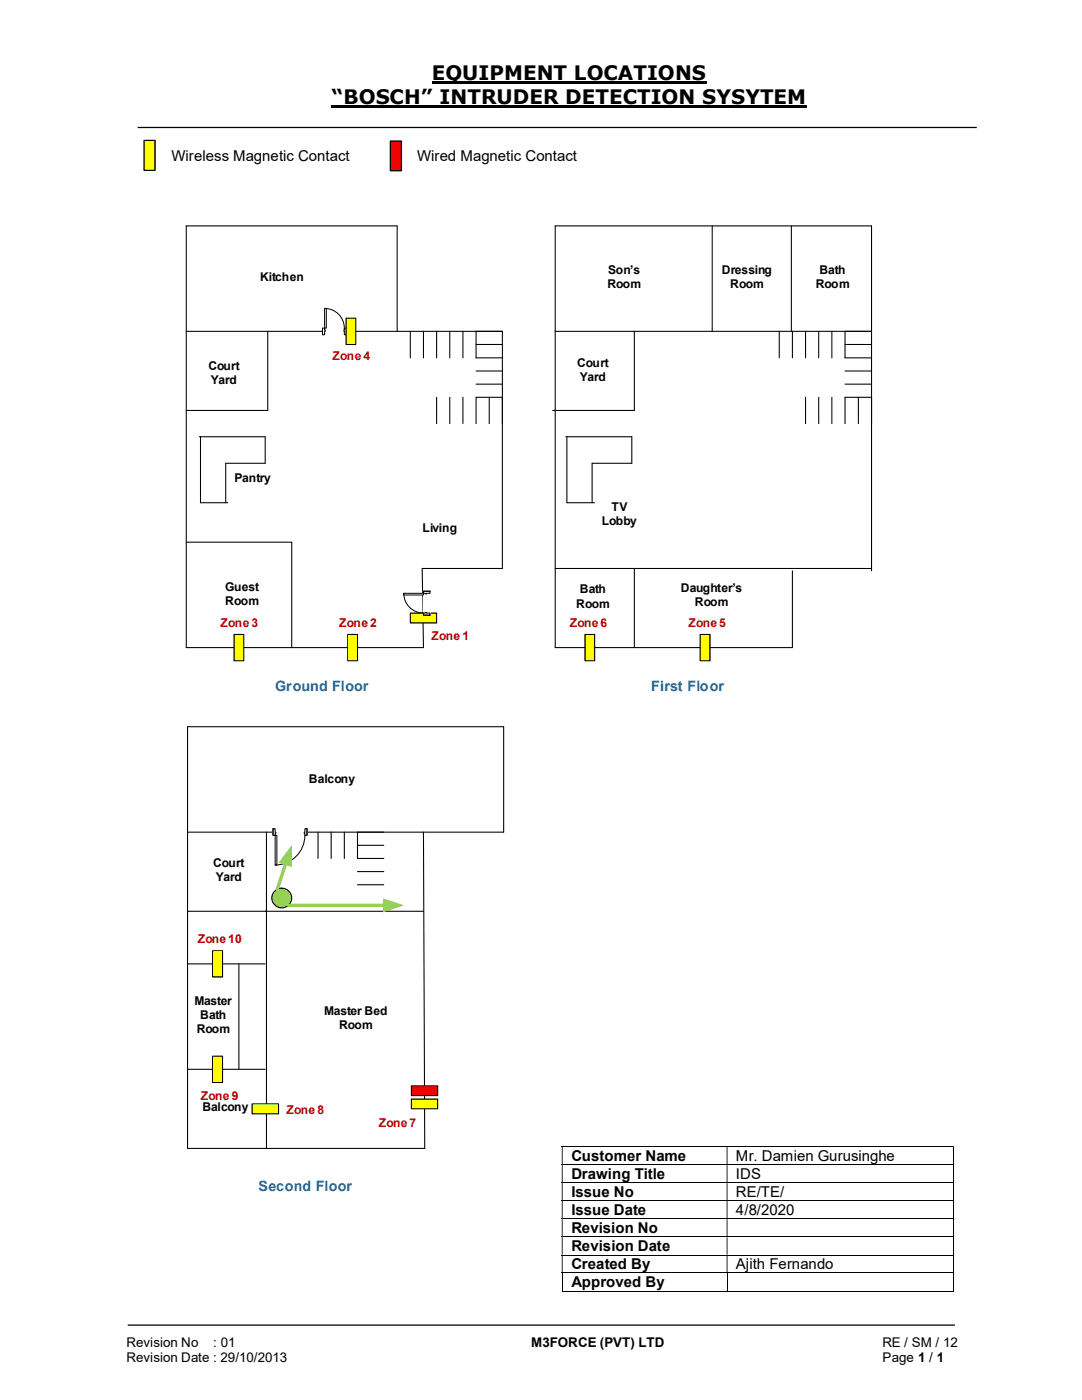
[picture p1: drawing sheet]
<svg xmlns="http://www.w3.org/2000/svg" width="216mm" height="279mm" viewBox="0 0 216 279" stroke-linecap="round" stroke-linejoin="round" font-family="sans-serif">
<path d="M86.1 16.5h54.9M66.2 21.3h94.8" fill="none" stroke="#000" stroke-width=".42"/>
<path d="M27.5 25.4h167.4M25.5 264.5h165" fill="none" stroke="#000" stroke-width=".25"/>
<g fill="none" stroke="#000" stroke-width=".2">
<path d="M112.1 228.8h78.1M112.1 232.5h78.1M112.1 236.1h78.1M112.1 239.6h78.1M190.2 228.9v3.5M190.2 232.5v3.5M190.2 236.1v3.5M190.2 239.7v3.5M112.1 243.2h78.1M112.1 246.8h78.1M112.1 250.5h78.1M112.1 254h78.1"/>
<path d="M112.1 257.7h32.9M112.2 254.1v3.7M145.1 254.1v3.7M145.2 257.7h45M190.2 243.3v3.5M190.2 246.9v3.5M190.2 250.5v3.5M190.2 254.1v3.7"/>
</g>
<g fill="#000">
<path d="M190.2 228.7h.1v.2h-.1zM112.1 228.9h.2v3.5h-.2zM145 228.9h.2v3.5h-.2z" fill-rule="evenodd"/>
<path d="M190.2 232.4h.1v.1h-.1zM112.1 232.5h.2v3.5h-.2zM145 232.5h.2v3.5h-.2z" fill-rule="evenodd"/>
<path d="M190.2 236h.1v.1h-.1zM112.1 236.1h.2v3.5h-.2zM145 236.1h.2v3.5h-.2z" fill-rule="evenodd"/>
<path d="M190.2 239.6h.1v.1h-.1zM112.1 239.7h.2v3.5h-.2zM145 239.7h.2v3.5h-.2z" fill-rule="evenodd"/>
<path d="M190.2 243.2h.1v.1h-.1zM112.1 243.3h.2v3.5h-.2zM145 243.3h.2v3.5h-.2z" fill-rule="evenodd"/>
<path d="M190.2 246.8h.1v.1h-.1zM112.1 246.9h.2v3.5h-.2zM145 246.9h.2v3.5h-.2z" fill-rule="evenodd"/>
<path d="M190.2 250.4h.1v.1h-.1zM112.1 250.5h.2v3.5h-.2zM145 250.5h.2v3.5h-.2z" fill-rule="evenodd"/>
</g>
<path d="M190.2 254h.1v.1h-.1zM190.2 257.6h.1v.2h-.1z" fill="#000"/>
<path d="M77.9 28.2h2.2v5.9h-2.2z" fill="#f00"/>
<path d="M77.9 28.2h2.2v5.9h-2.2z" fill="none" stroke="#000" stroke-width=".25"/>
<path d="M28.7 28h2.2v6h-2.2z" fill="#ff0"/>
<path d="M28.7 28h2.2v6h-2.2z" fill="none" stroke="#000" stroke-width=".25"/>
<g fill="none" stroke="#000" stroke-width=".21">
<path d="M37.2 66.1h63M79.2 66.1v-21h-42v84.1h47.3l-.3-15.7h16M81.9 66.1v5.3M84.5 66.1v5.3M87.1 66.1v5.3M87.1 79.3v5.2M89.7 66.1v5.3M89.7 79.3v5.2M92.4 66.1v5.3M92.4 79.3v5.2M95 68.7h5.2M95 66.1v5.3h5.2"/>
<path d="M95 74h5.2M95 76.7h5.2M97.6 79.3v5.2M95 84.5v-5.2h5.2v5.2M37.2 108.2h21v21"/>
</g>
<path d="M64.3 65.4h4.8v1.4h-4.8z" fill="#fff"/>
<path d="M64.3 65.4h4.8v1.4h-4.8z" fill="none" stroke="#fff" stroke-width=".2"/>
<path d="M64.3 65.5h.5v1.3h-.5zM68.7 65.5v1.3h.4v-1.3z" fill-rule="evenodd" fill="#fff"/>
<path d="M64.8 65.8v-.3h-.5v1.3h.5v-.7M68.7 65.8v-.3h.4v1.3h-.4v-.7" fill="none" stroke="#000" stroke-width=".2"/>
<path d="M64.8 65.8h.1v.3h-.1zM68.6 65.8l.1 .3z" fill-rule="evenodd" fill="#fff"/>
<path d="M64.3 65.5v1.3M64.8 61.6a3.9 3.9 0 0 1 3.9 3.9M64.8 65.8h.1v.3h-.1M68.7 65.8v.3M69.1 65.5v1.3" fill="none" stroke="#000" stroke-width=".2"/>
<path d="M64.8 61.6h.3v3.9h-.3z" fill-rule="evenodd" fill="#fff"/>
<path d="M64.8 61.6h.3v3.9h-.3z" fill="none" stroke="#000" stroke-width=".2"/>
<path d="M110.8 45.1v84.1M173.9 45.1v68.8M53.4 66.1v15.8" fill="none" stroke="#000" stroke-width=".21"/>
<path d="M69.4 126.6h1.9v5.3h-1.9z" fill="#ff0"/>
<path d="M110.8 45.1h63.1M142.1 45.1v21M110.8 66.1h63.1M37.2 81.9h16.2M39.8 87.2h13.1M126.6 113.5v15.7M69.4 126.6h1.9v5.3h-1.9zM37.4 192.4h15.5M47.7 192.4v21M52.9 181.9h31.6M53.2 181.2v32.2" fill="none" stroke="#000" stroke-width=".21"/>
<path d="M46.7 126.6h1.9v5.3h-1.9z" fill="#ff0"/>
<path d="M110.8 113.5h63.1M158.1 113.9v15.3h-47.3M46.7 126.6h1.9v5.3h-1.9z" fill="none" stroke="#000" stroke-width=".21"/>
<path d="M69 63.5h2v5.2h-2z" fill="#ff0"/>
<path d="M69 63.5h2v5.2h-2zM100.5 145v21.1" fill="none" stroke="#000" stroke-width=".21"/>
<path d="M81.9 122.3h5.2v2h-5.2z" fill-rule="evenodd" fill="#ff0"/>
<path d="M126.6 66.1v15.8h-16.3M40 87.2v13.1h5.5M52.9 87.2v5.3h-7.9v7.8M112.9 87.2h13.2v5.3h-7.9v7.8M113.1 87.2v13.1h5.5M81.9 122.3h5.2v2h-5.2z" fill="none" stroke="#000" stroke-width=".21"/>
<path d="M116.7 126.6h2v5.3h-2z" fill="#ff0"/>
<path d="M116.7 126.6h2v5.3h-2z" fill="none" stroke="#000" stroke-width=".21"/>
<path d="M139.7 126.6h2v5.3h-2z" fill="#ff0"/>
<path d="M100.2 66.1v47.4M139.7 126.6h2v5.3h-2z" fill="none" stroke="#000" stroke-width=".21"/>
<path d="M84.5 118h1.4v4.8h-1.4z" fill-rule="evenodd" fill="#fff"/>
<path d="M84.5 118h1.4v4.8h-1.4z" fill="none" stroke="#fff" stroke-width=".2"/>
<path d="M84.5 118v.4h1.3v-.4zM84.5 122.3h1.3v.5h-1.3z" fill-rule="evenodd" fill="#fff"/>
<path d="M84.8 118.4h-.3v-.4h1.3v.4h-.7M84.8 122.3h-.3v.5h1.3v-.5h-.7" fill="none" stroke="#000" stroke-width=".2"/>
<path d="M84.8 118.4v.1h.3v-.1zM84.8 122.3h.3z" fill-rule="evenodd" fill="#fff"/>
<path d="M80.6 118.4a3.9 3.9 0 0 0 3.9 3.9M84.5 118h1.3M84.8 118.4v.1h.3v-.1M84.5 122.8h1.3M84.8 122.3h.3" fill="none" stroke="#000" stroke-width=".2"/>
<path d="M80.6 118.4h3.9v.3h-3.9z" fill="#fff"/>
<path d="M80.6 118.4h3.9v.3h-3.9z" fill="none" stroke="#000" stroke-width=".2"/>
<g fill="none" stroke="#000" stroke-width=".21">
<path d="M157.9 45.1v21M155.5 66.1v5.3M158.1 66.1v5.3M160.7 66.1v5.3M160.7 79.3v5.2M163.4 66.1v5.3M163.4 79.3v5.2M166 66.1v5.3M166 79.3v5.2M168.6 68.7h5.3M168.6 74h5.3M168.6 76.7h5.3"/>
<path d="M171.3 79.3v5.2M173.9 66.1h-5.3v5.3h5.3M168.6 84.5v-5.2h5.3v5.2M100.5 145h-63.1v84.2h47.4l-.3-63.1M37.4 166.1h63.1M53.2 166.1v15.8h-15.8M63.5 166.1v5.2M66.1 166.1v5.2M68.7 166.1v5.2M71.3 168.7h5.3M71.3 166.1v5.2h5.3M71.3 173.9h5.3"/>
<path d="M71.3 176.6h5.3M37.4 213.4h15.5M53.2 213.4v15.8"/>
</g>
<path d="M54.5 165.4h6.8v1.4h-6.8z" fill="#fff"/>
<path d="M54.5 165.4h6.8v1.4h-6.8z" fill="none" stroke="#fff" stroke-width=".2"/>
<path d="M54.5 165.4v1.3h.4v-1.3zM60.8 165.4h.5v1.3h-.5z" fill-rule="evenodd" fill="#fff"/>
<path d="M54.9 166.1v-.7h-.4v1.3h.4v-.3M60.8 166.1v-.7h.5v1.3h-.5v-.3" fill="none" stroke="#000" stroke-width=".2"/>
<path d="M54.9 166.1v.3h.1v-.3zM60.7 166.1h.1v.3h-.1z" fill-rule="evenodd" fill="#fff"/>
<path d="M54.5 165.4v1.3M54.9 166.1h.1v.3h-.1M60.8 166.7a5.9 5.9 0 0 1-5.9 5.9M60.8 166.1h-.1v.3h.1M61.3 165.4v1.3" fill="none" stroke="#000" stroke-width=".2"/>
<path d="M54.9 166.7h.3v5.9h-.3z" fill-rule="evenodd" fill="#fff"/>
<path d="M54.9 166.7h.3v5.9h-.3z" fill="none" stroke="#000" stroke-width=".2"/>
<circle cx="56.2" cy="179.2" r="1.98" fill="#92d050"/>
<circle cx="56.2" cy="179.2" r="1.98" fill="none" stroke="#000" stroke-width=".21"/>
<path d="M57 172.3l-1.7 5.2" fill="none" stroke="#92d050" stroke-width=".64"/>
<path d="M58.2 168.7v4.3l-2.6-.8z" fill="#92d050"/>
<path d="M57.5 180.7h19.3" fill="none" stroke="#92d050" stroke-width=".64"/>
<path d="M76.5 179.3l4.1 1.4-4.1 1.4z" fill="#92d050"/>
<path d="M82.1 219.3h5.2v2h-5.2z" fill-rule="evenodd" fill="#ff0"/>
<path d="M82.1 219.3h5.2v2h-5.2z" fill="none" stroke="#000" stroke-width=".21"/>
<path d="M42.4 210.8h2v5.2h-2z" fill="#ff0"/>
<path d="M42.4 210.8h2v5.2h-2z" fill="none" stroke="#000" stroke-width=".21"/>
<path d="M42.4 189.7h2v5.3h-2z" fill="#ff0"/>
<path d="M42.4 189.7h2v5.3h-2z" fill="none" stroke="#000" stroke-width=".21"/>
<path d="M82.1 216.7h5.2v2h-5.2z" fill-rule="evenodd" fill="#f00"/>
<path d="M82.1 216.7h5.2v2h-5.2z" fill="none" stroke="#000" stroke-width=".21"/>
<path d="M50.3 220.3h5.3v2h-5.3z" fill-rule="evenodd" fill="#ff0"/>
<path d="M50.3 220.3h5.3v2h-5.3z" fill="none" stroke="#000" stroke-width=".21"/>
<g font-size="4">
<text x="86.1" y="16">EQUIPMENT LOCATIONS</text>
<text x="66.2" y="20.8">“BOSCH” INTRUDER DETECTION SYSYTEM</text>
</g>
<g font-size="3">
<text x="34.2" y="32.1">Wireless Magnetic Contact</text>
<text x="83.2" y="32.1">Wired Magnetic Contact</text>
<text x="114" y="231.7">Customer Name</text>
<text x="146.9" y="231.7">Mr. Damien Gurusinghe</text>
<text x="114" y="235.3">Drawing Title</text>
<text x="114" y="238.9">Issue No</text>
<text x="146.9" y="235.3">IDS</text>
<text x="146.9" y="238.9">RE/TE/</text>
<text x="114" y="242.5">Issue Date</text>
<text x="146.9" y="242.5">4/8/2020</text>
<text x="114" y="246.1">Revision No</text>
<text x="114" y="249.7">Revision Date</text>
<text x="114" y="253.3">Created By</text>
<text x="114" y="256.9">Approved By</text>
<text x="146.9" y="253.3">Ajith Fernando</text>
</g>
<g font-size="2.8" fill="#0070c0">
<text x="54.9" y="137.8">Ground Floor</text>
<text x="130" y="137.8">First Floor</text>
<text x="51.6" y="237.7">Second Floor</text>
</g>
<g font-size="2.7">
<text x="25.2" y="268.8">Revision No</text>
<text x="42.6" y="268.8">: 01</text>
<text x="106" y="268.8">M3FORCE (PVT) LTD</text>
<text x="176.1" y="268.8">RE / SM / 12</text>
<text x="25.2" y="271.8">Revision Date : 29/10/2013</text>
<text x="176.1" y="271.8">Page 1 / 1</text>
</g>
<g font-size="2.4">
<text x="51.9" y="56.1">Kitchen</text>
<text x="121.2" y="57.5">Room</text>
<text x="121.4" y="54.7">Son’s</text>
<text x="144" y="54.7">Dressing</text>
<text x="145.7" y="57.5">Room</text>
<text x="162.8" y="57.5">Room</text>
<text x="163.5" y="54.7">Bath</text>
<text x="41.6" y="73.7">Court</text>
<text x="42.1" y="76.5">Yard</text>
<text x="115.2" y="73.2">Court</text>
<text x="115.7" y="75.9">Yard</text>
<text x="46.8" y="96.2">Pantry</text>
<text x="84.3" y="106.1">Living</text>
<text x="120.1" y="104.9">Lobby</text>
<text x="122" y="102.1">TV</text>
<text x="45" y="117.9">Guest</text>
<text x="115.7" y="118.4">Bath</text>
<text x="135.8" y="118.2">Daughter’s</text>
<text x="45" y="120.7">Room</text>
<text x="115" y="121.2">Room</text>
<text x="138.6" y="120.9">Room</text>
<text x="61.6" y="156.3">Balcony</text>
<text x="42.5" y="173.1">Court</text>
<text x="43.1" y="175.9">Yard</text>
<text x="38.8" y="200.6">Master</text>
<text x="39.9" y="203.4">Bath</text>
<text x="64.7" y="202.6">Master Bed</text>
<text x="39.2" y="206.2">Room</text>
<text x="67.6" y="205.4">Room</text>
<text x="40.4" y="221.8">Balcony</text>
</g>
<g font-size="2.4" fill="#c00000">
<text x="66.4" y="71.9">Zone 4</text>
<text x="44" y="125.1">Zone 3</text>
<text x="67.7" y="125.1">Zone 2</text>
<text x="113.7" y="125.1">Zone 6</text>
<text x="137.4" y="125.1">Zone 5</text>
<text x="86.1" y="127.7">Zone 1</text>
<text x="39.5" y="188.2">Zone 10</text>
<text x="40.1" y="219.5">Zone 9</text>
<text x="57.2" y="222.4">Zone 8</text>
<text x="75.6" y="225">Zone 7</text>
</g>
</svg>
